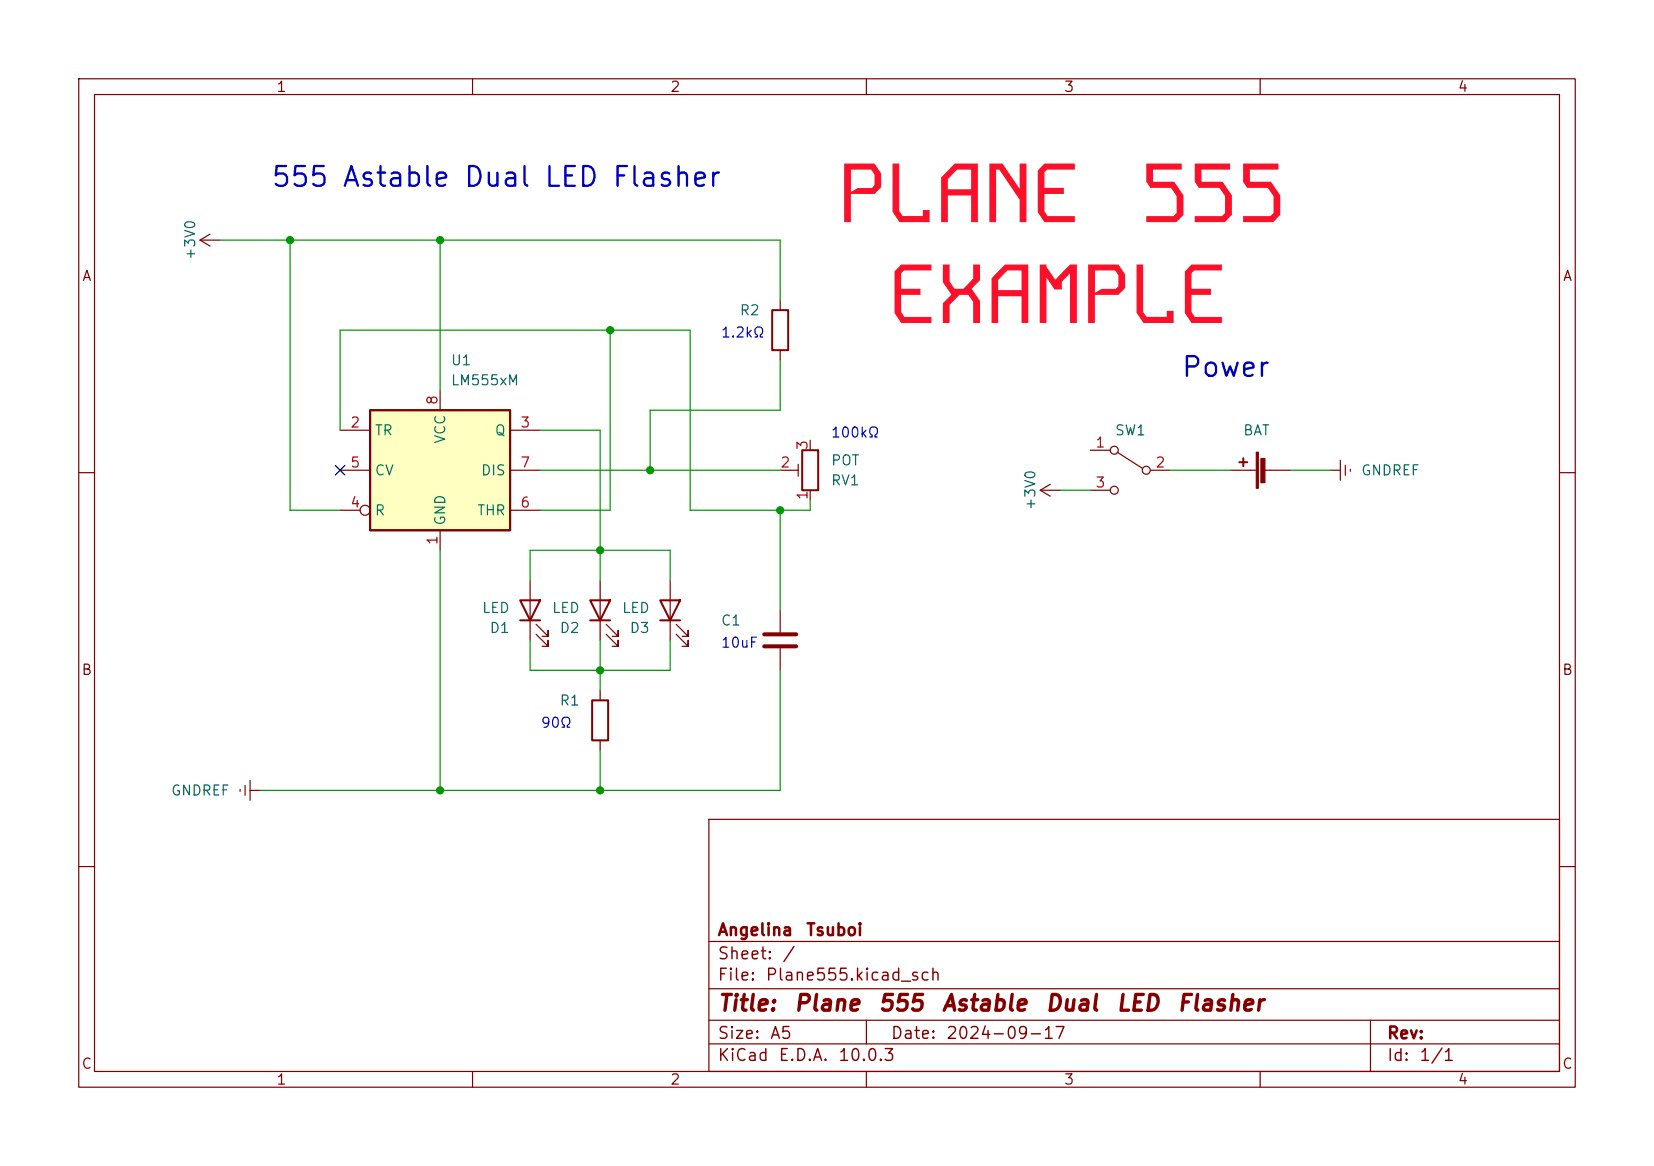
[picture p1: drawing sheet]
<svg xmlns="http://www.w3.org/2000/svg" width="210mm" height="148mm" viewBox="0 0 210 148" stroke-linecap="round" stroke-linejoin="round" font-family="sans-serif">
<g fill="none" stroke="#840000" stroke-width=".15">
<path d="M10 10h190v128h-190zM12 12h186v124h-186zM60 10v2M110 10v2M160 10v2M10 60h2M85.1 73.7v7.6M85.9 79.2l1.5 1.6v-.8v.8h-.8M99.1 77.5v2.8M132.1 62.2l1.2 .8M132.1 62.2h2.5M133.3 61.5l-1.2 .7"/>
<path d="M198 60h2M85.9 80.5l1.5 1.5v-.7v.7h-.8M99.1 82.3v2.8M10 110h2M90 104h108v32h-108zM90 119.5h108M198 110h2M60 136v2M90 132.5h108M90 129.5h108M90 125.5h108M110 136v2"/>
<path d="M110 129.5v3M160 136v2M174 129.5v6.5"/>
</g>
<path d="M83.8 76.2h2.6l-1.3 2.5zM83.8 78.7h2.6" fill="none" stroke="#840000" stroke-width=".25"/>
<path d="M97 80.5h4.1M97 82h4.1" fill="none" stroke="#840000" stroke-width=".51"/>
<path d="M47 52.1h17.8v15.2h-17.8z" fill="#ffffc2"/>
<path d="M98 39.4h2.1v5.1h-2.1zM47 52.1h17.8v15.2h-17.8zM101.9 57.2h2v5h-2zM157.4 58.7h1M157.9 58.2v1M66 76.2h2.6l-1.3 2.5zM66 78.7h2.6M74.9 76.2h2.6l-1.3 2.5zM74.9 78.7h2.6M75.2 88.9h2v5.1h-2z" fill="none" stroke="#840000" stroke-width=".25"/>
<g fill="none" stroke="#840000" stroke-width=".15">
<path d="M25.4 30.5l1.3 .7M25.4 30.5h2.5M26.7 29.7l-1.3 .8M99.1 38.1v1.3M43.2 54.6h3.8M43.2 59.7h3.8M55.9 49.5v2.6M64.8 54.6h3.8M64.8 59.7h3.8M99.1 59.7h2.2M99.1 44.5v1.2M101.3 58.9v1.6"/>
<path d="M102.9 55.9v1.3M138.4 57.2h2.6M141.9 57.4l3.1 2M146 59.7h2.6M156.2 59.7h3.3M160.5 59.7h3.3M168.9 59.7h1.3M170.2 58.4v2.6M170.8 59.1v1.2M171.4 59.6v.2M43.2 64.8h2.5M55.9 67.3v2.6"/>
<path d="M64.8 64.8h3.8M67.3 73.7v7.6M68.1 79.2l1.5 1.6v-.8v.8h-.8M76.2 73.7v7.6M77 79.2l1.5 1.6v-.8v.8h-.8M102.9 62.2v1.3M138.4 62.2h2.6M31.1 99.7v1.3M31.7 99.1v2.5M68.1 80.5l1.5 1.5v-.7v.7h-.8M76.2 87.6v1.3M76.2 94v1.3"/>
<path d="M77 80.5l1.5 1.5v-.7v.7h-.8M30.5 100.2v.3M31.7 100.3h1.3"/>
<circle cx="141.5" cy="57.2" r=".51"/>
<circle cx="145.5" cy="59.7" r=".51"/>
<circle cx="46.4" cy="64.8" r=".63"/>
<circle cx="141.5" cy="62.2" r=".51"/>
</g>
<g fill="#840000" stroke="#840000" stroke-width=".15">
<path d="M159.5 57.4h.3v4.6h-.3z"/>
<path d="M160.1 58.2h.5v3.1h-.5z"/>
</g>
<g fill="none" stroke="#009600" stroke-width=".15">
<path d="M27.9 30.5h71.2v7.6M36.8 30.5v34.3h6.4M55.9 30.5v19M43.2 54.6v-12.7h44.4v22.9h15.3v-1.3M68.6 59.7h30.5M68.6 54.6h7.6v19.1M77.5 41.9v22.9h-8.9M99.1 45.7v6.4h-16.6v7.6M148.6 59.7h7.6M163.8 59.7h5.1M55.9 69.9v30.4M67.3 73.7v-3.8h17.8v3.8"/>
<path d="M99.1 64.8v12.7M134.6 62.2h3.8M67.3 81.3v3.8h17.8v-3.8M76.2 81.3v6.3M76.2 95.3v5M99.1 85.1v15.2h-66.1"/>
</g>
<path d="M42.6 59.1l1.2 1.2M43.8 59.1l-1.2 1.2" fill="none" stroke="#000084" stroke-width=".15"/>
<g fill="#009600" stroke="#009600" stroke-width=".13">
<circle cx="55.9" cy="30.5" r=".46"/>
<circle cx="36.8" cy="30.5" r=".46"/>
<circle cx="55.9" cy="100.3" r=".46"/>
<circle cx="76.2" cy="85.1" r=".46"/>
<circle cx="76.2" cy="100.3" r=".46"/>
<circle cx="77.5" cy="41.9" r=".46"/>
<circle cx="76.2" cy="69.9" r=".46"/>
<circle cx="82.5" cy="59.7" r=".46"/>
<circle cx="99.1" cy="64.8" r=".46"/>
</g>
<g font-size="10.6" fill="#ff0f29">
<text x="106.4" y="28.2">PLANE</text>
<text x="144.7" y="28.2">555</text>
<text x="112.7" y="41">EXAMPLE</text>
</g>
<g font-size="2.5" fill="#0000c2">
<text x="34.3" y="24.3">555 Astable Dual LED Flasher</text>
<text x="149.9" y="48.5">Power</text>
</g>
<g font-size="2" fill="#840000">
<text x="91" y="128.8">Title:</text>
<text x="100.7" y="128.8">Plane</text>
<text x="111.4" y="128.8">555</text>
<text x="119.4" y="128.8">Astable</text>
<text x="132.6" y="128.8">Dual</text>
<text x="141.6" y="128.8">LED</text>
<text x="149.3" y="128.8">Flasher</text>
</g>
<g font-size="1.5" fill="#840000">
<text x="91" y="119.2">Angelina</text>
<text x="102.2" y="119.2">Tsuboi</text>
<text x="91" y="124.9">File:</text>
<text x="91" y="122.2">Sheet:</text>
<text x="97.1" y="124.9">Plane555.kicad_sch</text>
<text x="99.2" y="122.2">/</text>
<text x="91" y="135.1">KiCad</text>
<text x="91" y="132.3">Size:</text>
<text x="97.7" y="132.3">A5</text>
<text x="98.7" y="135.1">E.D.A.</text>
<text x="106.3" y="135.1">10.0.3</text>
<text x="113" y="132.3">Date:</text>
<text x="120" y="132.3">2024-09-17</text>
<text x="176" y="132.3">Rev:</text>
<text x="176" y="135.1">Id:</text>
<text x="180.1" y="135.1">1/1</text>
</g>
<g font-size="1.3" fill="#840000">
<text x="35" y="12">1</text>
<text x="85" y="12">2</text>
<text x="135" y="12">3</text>
<text x="185" y="12">4</text>
<text x="10.3" y="36">A</text>
<text x="198.4" y="36">A</text>
<text x="10.3" y="86">B</text>
<text x="198.3" y="86">B</text>
<text x="10.3" y="136">C</text>
<text x="198.3" y="136">C</text>
<text x="35" y="138">1</text>
<text x="85" y="138">2</text>
<text x="135" y="138">3</text>
<text x="185" y="138">4</text>
</g>
<g font-size="1.3" fill="#006464">
<text x="25.1" y="33.1" transform="rotate(-90 25.1 33.1)">+3V0</text>
<text x="93.8" y="40.3">R2</text>
<text x="57.2" y="46.7">U1</text>
<text x="57.2" y="49.2">LM555xM</text>
<text x="47.5" y="55.6">TR</text>
<text x="56.9" y="56.4" transform="rotate(-90 56.9 56.4)">VCC</text>
<text x="62.7" y="55.6">Q</text>
<text x="105.4" y="59.4">POT</text>
<text x="141.5" y="55.6">SW1</text>
<text x="157.8" y="55.6">BAT</text>
<text x="47.5" y="65.7">R</text>
<text x="47.5" y="60.7">CV</text>
<text x="60.5" y="65.7">THR</text>
<text x="61" y="60.7">DIS</text>
<text x="105.4" y="61.9">RV1</text>
<text x="131.8" y="64.9" transform="rotate(-90 131.8 64.9)">+3V0</text>
<text x="172.7" y="60.7">GNDREF</text>
<text x="56.9" y="66.8" transform="rotate(-90 56.9 66.8)">GND</text>
<text x="61.1" y="78.1">LED</text>
<text x="62.1" y="80.7">D1</text>
<text x="70" y="78.1">LED</text>
<text x="71" y="80.7">D2</text>
<text x="78.9" y="78.1">LED</text>
<text x="79.9" y="80.7">D3</text>
<text x="91.4" y="79.7">C1</text>
<text x="71" y="89.9">R1</text>
<text x="21.6" y="101.3">GNDREF</text>
</g>
<g font-size="1.3" fill="#0000c2">
<text x="91.4" y="43.2">1.2kΩ</text>
<text x="105.4" y="55.9">100kΩ</text>
<text x="91.4" y="82.5">10uF</text>
<text x="68.6" y="92.7">90Ω</text>
</g>
<g font-size="1.3" fill="#a90000">
<text x="55.9" y="51.5" transform="rotate(-90 55.9 51.5)">8</text>
<text x="44.4" y="54.6">2</text>
<text x="44.4" y="59.7">5</text>
<text x="66" y="54.6">3</text>
<text x="66" y="59.7">7</text>
<text x="99" y="59.7">2</text>
<text x="102.8" y="57.2" transform="rotate(-90 102.8 57.2)">3</text>
<text x="139" y="57.1">1</text>
<text x="146.6" y="59.7">2</text>
<text x="44.4" y="64.7">4</text>
<text x="66" y="64.7">6</text>
<text x="102.8" y="63.6" transform="rotate(-90 102.8 63.6)">1</text>
<text x="139" y="62.2">3</text>
<text x="55.9" y="69.3" transform="rotate(-90 55.9 69.3)">1</text>
</g>
</svg>
